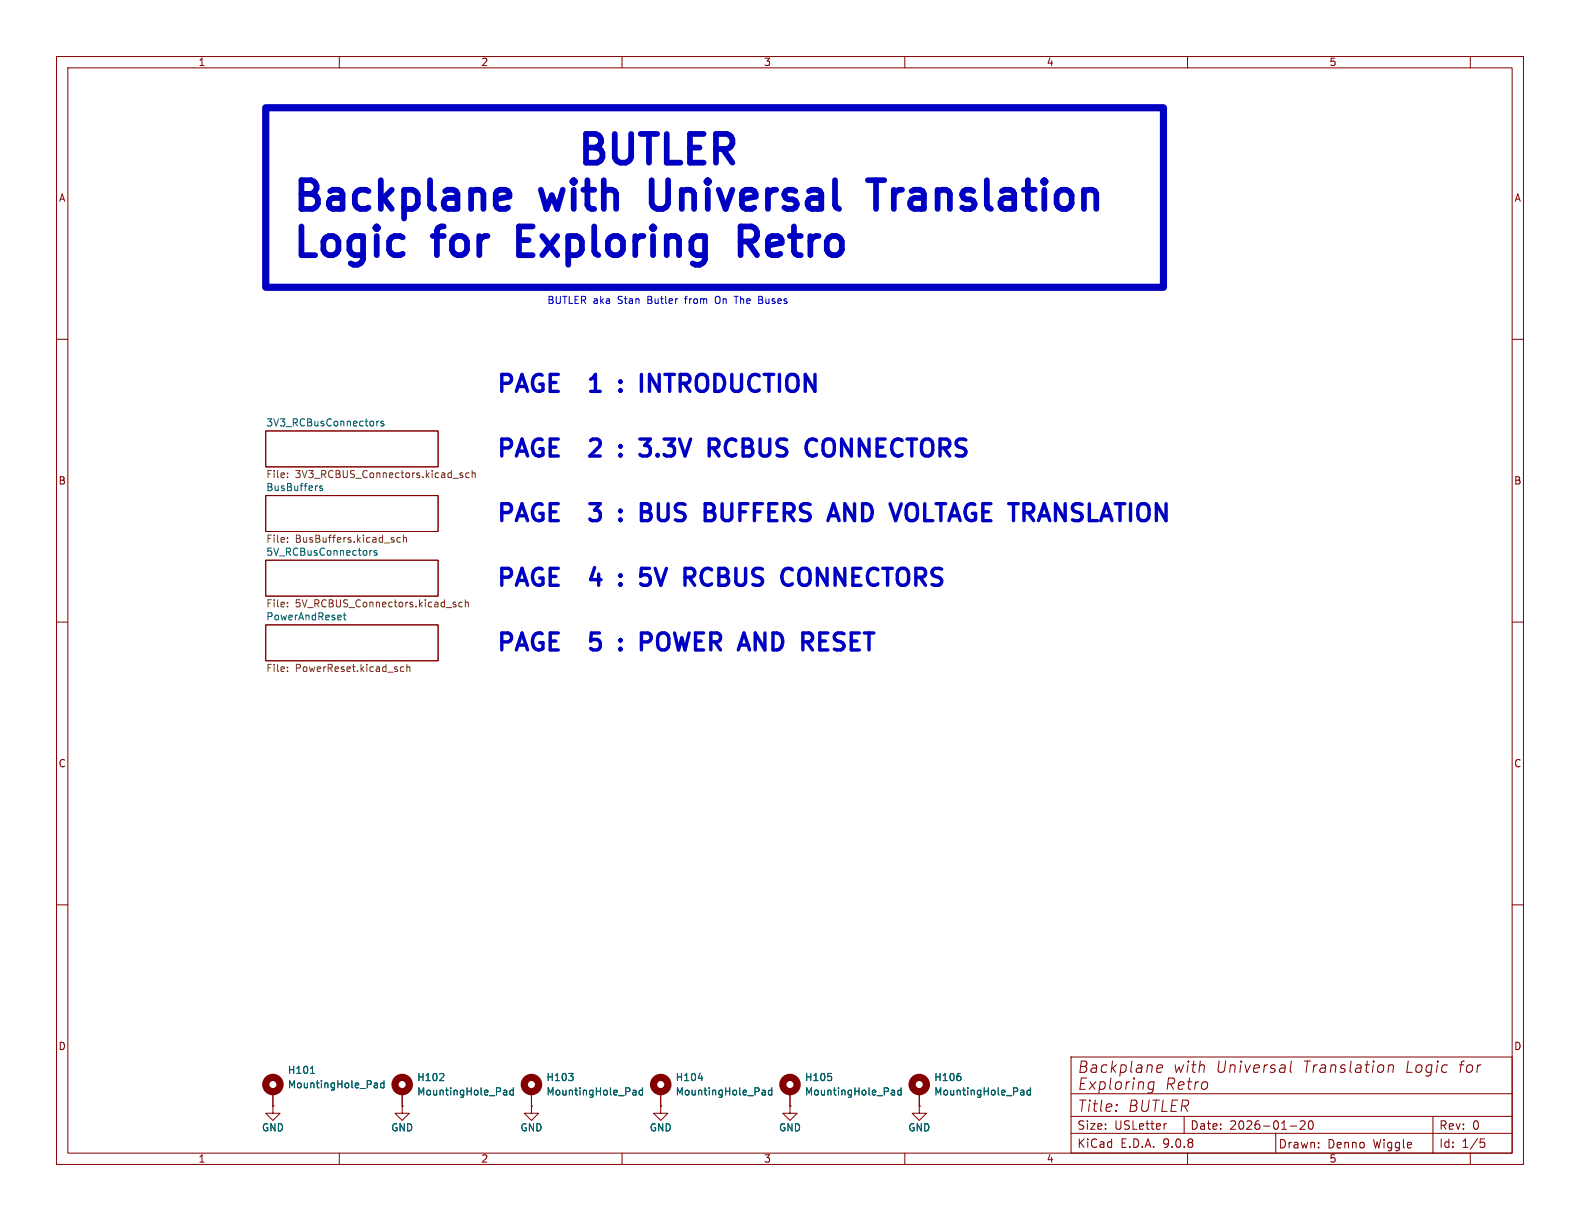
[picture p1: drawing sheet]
<svg xmlns="http://www.w3.org/2000/svg" width="279mm" height="216mm" viewBox="0 0 279 216" stroke-linecap="round" stroke-linejoin="round" font-family="sans-serif">
<g fill="none" stroke="#840000" stroke-width=".18">
<path d="M10 10h259.4v195.9h-259.4zM12 12h255.4v191.9h-255.4zM60 10v2M110 10v2M160 10v2M210 10v2M260 10v2M10 60h2M47 76.2h30.5v6.4h-30.5zM267.4 60h2M47 99.1h30.5v6.3h-30.5zM47 87.6h30.5v6.4h-30.5z"/>
<path d="M10 110h2M47 110.5h30.5v6.3h-30.5zM267.4 110h2M10 160h2M267.4 160h2M48.3 195.6v1.3h1.2l-1.2 1.2-1.3-1.2h1.3M48.3 195.6h.1M48.3 193v2.6M71.1 195.6v1.3h1.3l-1.3 1.2-1.3-1.2h1.3M71.1 195.6h.1M71.1 193v2.6M94 195.6v1.3h1.2l-1.2 1.2-1.3-1.2h1.3"/>
<path d="M94 195.6h.1M94 193v2.6M116.8 195.6v1.3h1.3l-1.3 1.2-1.2-1.2h1.2M116.8 195.6h.1M116.8 193v2.6M139.7 195.6v1.3h1.3l-1.3 1.2-1.3-1.2h1.3M139.7 195.6h.1M139.7 193v2.6M162.6 195.6v1.3h1.2l-1.2 1.2-1.3-1.2h1.3M162.6 195.6h.1M162.6 193v2.6M189.4 186.9h78v17h-78z"/>
<path d="M189.4 197.4h78M189.4 193.4h78M197.5 195.3l.1 .1-.1 .1M197.5 195.3l-.1 .1 .1 .1M197.5 195.3v.2M203.1 192.4l.2 .2 .6-.1M203.2 191.5l-.1 .2M204.1 191.3l-.2 1.6a.6 .6 0 0 1-.9 .3M204.6 189l.9-.2v-.4l-.2-.1-.6 .1-.2 .9 .3 .3 .6-.1M206.3 198.7l-.3 .1M209.4 197.4v3M228.1 199.1h1.2"/>
<path d="M228.4 187.6l-.3 1.7 .3 .3M229.9 198.3l.6-.1 .2 .1 .1 .3-.9 1.1h.9M231.5 198.3l.2-.1a.81 .81 0 0 1 .6 .6 .81 .81 0 0 1-.3 .8l-.1 .1a.81 .81 0 0 1-.4-1.4zM245.6 188.5a.49 .49 0 0 1 .8 .1l-.1 1M245.6 188.3l-.2 1.3M253.4 197.4v6.5M60 203.9v2M110 203.9v2M160 203.9v2M189.4 200.4h78M210 203.9v2M225.6 200.4v3.5"/>
<path d="M233.2 202.8v.2M233.2 202.1v.1M260 203.9v2M261.8 201.4h.7M261.9 202h.4l.3 .2-.2 .6-.5 .1"/>
</g>
<g fill="none" stroke="#006464" stroke-width=".18">
<path d="M66.6 74.5v.8M67 74.5l-.4 .2M67.8 74.5h-.3l-.2 .2 .1 .1 .4 .2v.3h-.5M57 86l-.3-.1-.2 .2 .1 .2 .4 .1v.3h-.5M65.4 97.3v.9M65.8 97.3l-.4 .3M66.6 97.4l-.3-.1-.2 .2 .1 .2 .4 .1v.3h-.5M60.7 108.8h.5M60.9 108.3v1.1l.3 .2M54.9 189.8h.7M66.3 191.5l.4 .1 .1 .7M66.8 192.3h-.5"/>
<path d="M66.8 191.8l-.5 .1M67.9 191.1v1.2M67.9 191.6l-.4-.1-.2 .2 .1 .6h.5M77.7 191.1h.8M78.4 189.9v.5M89.2 192.8h.4v.8M89.6 193.6h-.4M89.6 193.1h-.4M90.8 192.8h-.4l-.2 .2 .1 .6h.5M90.8 192.3v1.3M100.6 189.8h.7l-.4 .5M101.3 190.4v.6"/>
<path d="M112.1 192.8h.3l.1 .8M112.5 193.6h-.4M112.5 193.1h-.4M113.6 192.8h-.3l-.3 .2 .1 .6h.5M113.6 192.3v1.3M123.5 190.7h.8M134.9 192.8h.4v.8M135.3 193.6h-.4M135.3 193.1h-.4M136.5 192.8h-.4l-.2 .2 .1 .6h.5M136.5 192.3v1.3M147 190.4v.6"/>
<path d="M157.8 192.8h.3l.1 .8M158.2 193.6h-.4M158.2 193.1h-.4M159.3 192.8h-.3l-.3 .2 .2 .6h.4M159.3 192.3v1.3M169.9 190.4v.6M180.6 192.8h.3l.2 .2v.6M181.1 193.6h-.5M181.1 193.1h-.5M182.2 192.8h-.4l-.2 .2 .1 .6h.5M182.2 192.3v1.3"/>
</g>
<g fill="none" stroke="#725600" stroke-width=".18">
<path d="M50.8 83.7v.1M50.8 84.3v.2M50.8 95.1v.1M50.8 95.8v.1M70.8 95.1l-.4-.1-.2 .3 .1 .5h.5M71.3 95.2l.2-.2 .3 .1 .1 .8M71.3 94.6v1.3M81.4 84l.4 .1 .1 .2-.2 .2-.4-.1M81.4 83.7h.4M83 83.7l-.4-.1-.3 .3 .2 .5h.5M83.5 83.7l.2-.1 .3 .1v.8M83.5 83.2v1.3"/>
<path d="M50.8 107.2v.1M50.8 106.5v.2M50.8 118v.1M50.8 118.6v.1M71.4 118l-.4-.1-.2 .2 .1 .6h.5M71.9 118l.2-.1 .3 .1 .1 .7M71.9 117.5v1.2M80.3 106.9l.3 .1 .1 .1-.2 .2h-.3M80.3 106.5h.3M81.7 106.5h-.3l-.3 .2 .2 .6h.4M82.3 106.6l.2-.1h.3v.8M82.3 106v1.3"/>
</g>
<g fill="none" stroke="#840000" stroke-width="1.3">
<circle cx="48.3" cy="191.8" r="1.27"/>
<circle cx="71.1" cy="191.8" r="1.27"/>
<circle cx="94" cy="191.8" r="1.27"/>
<circle cx="116.8" cy="191.8" r="1.27"/>
<circle cx="139.7" cy="191.8" r="1.27"/>
<circle cx="162.6" cy="191.8" r="1.27"/>
</g>
<path d="M47 19.1h158.7v31.7h-158.7z" fill="none" stroke="#0000c2" stroke-width="1.3"/>
<g fill="none" stroke="#0000c2" stroke-width="1">
<path d="M55.7 32.3l-.7-.4h-1.7v5M67.3 31.9v5M76.1 31.9v4.3M88.4 33.6h1l.4 .2 .3 .5v.5l-2.4 .4M89.8 36.7l-.4 .2h-1M101.5 31.9l-.3 .2 .3 .2M101.5 31.9l.2 .2-.2 .2M101.5 31.9v.4M103.6 23.7h1.7a1.23 1.23 0 0 1 1 1.2 1.23 1.23 0 0 1-1 1.2 1.35 1.35 0 0 1 1.3 1.2 1.35 1.35 0 0 1-1 1.5h-2zM103.6 26.1h1.7M103.9 31.9v4.3M106.8 31.9v5"/>
<path d="M108.7 23.7v4.1l.5 .7 .5 .3h.9l.5-.3 .5-.7v-4.1M113.3 23.7h2.9M114.8 23.7v5.1M115.2 31.9v4.1l.3 .5M117.9 23.7v5.1h2.4M118.1 31.9v4.1M122 26.1h1.7M124.4 23.7h-2.4v5.1h2.4M125.2 31.9l-.3 .2 .3 .2M125.2 31.9l.2 .2-.2 .2M125.2 31.9v.4M129.3 24.2l-.8-.5h-1.9v5.1"/>
<path d="M147.7 31.9v4.3M154.9 31.9v5M174.5 31.9v4.3M181.8 31.9v4.3M184.7 31.9l-.3 .2 .3 .2M184.7 31.9l.2 .2-.2 .2M184.7 31.9v.4M53.3 40v5.1M91.8 42.5h1.7M94.2 40h-2.4v5.1h2.4M105.1 40v4.4M115.5 40l-.3 .3 .3 .2"/>
<path d="M131 40v5.1M132.2 42.7l1.7 2.4M133.4 42.5l-.5 .2h-1.9M140.4 40v4.4"/>
</g>
<g fill="none" stroke="#0000c2" stroke-width=".6">
<path d="M104.4 69.2h1.8M104.6 77.8l-.2 .1M104.7 66.9l-.3 .2M106 78.9l-1.7 1.7h1.9M109.7 68.9l.2 .2-.2 .1M109.7 68.9l-.1 .2 .1 .1M109.7 67.3v.3M109.7 68.9v.3M109.7 78.8v.3M109.7 67.3l.2 .2-.2 .1M109.7 67.3l-.1 .2 .1 .1M109.7 78.8l.2 .1-.2 .2"/>
<path d="M109.7 78.8l-.1 .1 .1 .2M113.1 77.6h1.9l-1 1.2M114.4 78.8l.3 .1 .3 .4v.8l-.3 .4-.3 .1M114.9 69.2v-3l1.7 3M126.1 79.2l1 1.4M127 77.9l.1 .3-.1 .7M129.3 77.6a1.64 1.64 0 0 0-.7 2.6l.2 .3 .5 .1M146.3 77.6a1.01 1.01 0 0 1 1.2 1M147.5 79.6a1.01 1.01 0 0 1-1.2 1M104.3 89.1h1.9M104.3 91.8l.4 .3M109.7 80.3v.3"/>
<path d="M109.7 90.2v.3M109.7 91.8v.3M109.7 80.3l.2 .2-.2 .1M109.7 80.3l-.1 .2 .1 .1M109.7 91.8l.2 .1-.2 .2M109.7 91.8l-.1 .1 .1 .2M109.7 90.2l.2 .1-.2 .2M109.7 90.2l-.1 .1 .1 .2M114.4 89.1a.73 .73 0 0 1 .6 .7 .73 .73 0 0 1-.6 .7 .8 .8 0 0 1 .8 .7 .8 .8 0 0 1-.6 .9M127.7 89.1v2.4l.3 .4 .3 .2h.5M149.4 89.1l1.7 3v-3M163.5 89.1v3h1.5"/>
<path d="M104.4 114.6l.2 .2M104.6 111.9l-.2 1.5 .2-.2M105.2 100.4l-.8 2.1h1.9M109.7 101.6v.3M109.7 103.2v.3M109.7 113.1v.3M109.7 114.6v.3M109.7 114.6l.2 .2-.2 .1M109.7 114.6l-.1 .2 .1 .1M109.7 113.1l.2 .1-.2 .2M109.7 113.1l-.1 .1 .1 .2M109.7 103.2l.2 .1-.2 .2"/>
<path d="M109.7 103.2l-.1 .1 .1 .2M109.7 101.6l.2 .2-.2 .1M109.7 101.6l-.1 .2 .1 .1M113.4 100.5h1.5M114.4 101.6l.3 .2 .3 .4v.7l-.3 .4-.3 .2M114.6 111.9a.81 .81 0 0 1 .6 .8 .81 .81 0 0 1-.6 .8M125 100.5a1.64 1.64 0 0 0-.7 2.6l.3 .2 .4 .2M133.6 111.9l1.7 3M142 100.5a1.01 1.01 0 0 1 1.3 1M143.3 102.5a1.01 1.01 0 0 1-1.3 1M145 114.9h1.4M145 111.9h1.4"/>
</g>
<path d="M126.7 52.5a.9 .9 0 0 0 0 1.1M129.8 52.4h.7M130.2 52.4v1.3M134.2 52.4l.5 .1M134.2 53h.4M134.6 53l.2 .1M134.7 52.9l-.1 .1M134.8 53.6l-.6 .1" fill="none" stroke="#0000c2" stroke-width=".18"/>
<g font-size="7.1" fill="#0000c2">
<text x="128.2" y="31.6">BUTLER</text>
<text x="51.4" y="39.8">Backplane</text>
<text x="96.3" y="39.8">with</text>
<text x="117.4" y="39.8">Universal</text>
<text x="158.4" y="39.8">Translation</text>
<text x="51.4" y="48">Logic</text>
<text x="77.4" y="48">for</text>
<text x="94" y="48">Exploring</text>
<text x="135.2" y="48">Retro</text>
</g>
<g font-size="4.2" fill="#0000c2">
<text x="87.6" y="69.6">PAGE</text>
<text x="105.9" y="69.6">1</text>
<text x="112.2" y="69.6">:</text>
<text x="117.1" y="69.6">INTRODUCTION</text>
<text x="87.6" y="81">PAGE</text>
<text x="105.9" y="81">2</text>
<text x="112.2" y="81">:</text>
<text x="117.1" y="81">3.3V</text>
<text x="130.3" y="81">RCBUS</text>
<text x="148.8" y="81">CONNECTORS</text>
<text x="87.6" y="92.5">PAGE</text>
<text x="105.9" y="92.5">3</text>
<text x="112.2" y="92.5">:</text>
<text x="117.1" y="92.5">BUS</text>
<text x="129.6" y="92.5">BUFFERS</text>
<text x="152.9" y="92.5">AND</text>
<text x="165.1" y="92.5">VOLTAGE TRANSLATION</text>
<text x="87.6" y="103.9">PAGE</text>
<text x="105.9" y="103.9">4</text>
<text x="112.2" y="103.9">:</text>
<text x="117.1" y="103.9">5V</text>
<text x="126" y="103.9">RCBUS</text>
<text x="144.5" y="103.9">CONNECTORS</text>
<text x="87.6" y="115.3">PAGE</text>
<text x="105.9" y="115.3">5</text>
<text x="112.2" y="115.3">:</text>
<text x="117.1" y="115.3">POWER</text>
<text x="135.9" y="115.3">AND</text>
<text x="148.1" y="115.3">RESET</text>
</g>
<g font-size="2.8" fill="#840000">
<text x="190.4" y="189.9">Backplane</text>
<text x="207.3" y="189.9">with</text>
<text x="214.9" y="189.9">Universal</text>
<text x="230.3" y="189.9">Translation</text>
<text x="248.4" y="189.9">Logic</text>
<text x="257.9" y="189.9">for</text>
<text x="190.4" y="196.8">Title:</text>
<text x="190.4" y="192.9">Exploring</text>
<text x="199.3" y="196.8">BUTLER</text>
<text x="205.9" y="192.9">Retro</text>
</g>
<g font-size="2.1" fill="#840000">
<text x="190.4" y="203.2">KiCad</text>
<text x="190.4" y="200">Size:</text>
<text x="197.1" y="200">USLetter</text>
<text x="198.1" y="203.2">E.D.A.</text>
<text x="205.7" y="203.2">9.0.8</text>
<text x="210.4" y="200">Date:</text>
<text x="217.4" y="200">2026-01-20</text>
<text x="226" y="203.3">Drawn:</text>
<text x="234.7" y="203.3">Denno</text>
<text x="242.9" y="203.3">Wiggle</text>
<text x="254.4" y="200">Rev:</text>
<text x="254.4" y="203.2">Id:</text>
<text x="258.5" y="203.2">1/5</text>
<text x="260.3" y="200">0</text>
</g>
<g font-size="1.8" fill="#840000">
<text x="35" y="11.9">1</text>
<text x="85" y="11.9">2</text>
<text x="135" y="11.9">3</text>
<text x="185" y="11.9">4</text>
<text x="235" y="11.9">5</text>
<text x="10.3" y="35.9">A</text>
<text x="267.7" y="35.9">A</text>
<text x="10.3" y="85.9">B</text>
<text x="267.7" y="85.9">B</text>
<text x="10.3" y="135.9">C</text>
<text x="267.7" y="135.9">C</text>
<text x="10.3" y="185.9">D</text>
<text x="267.7" y="185.9">D</text>
<text x="35" y="205.8">1</text>
<text x="85" y="205.8">2</text>
<text x="135" y="205.8">3</text>
<text x="185" y="205.8">4</text>
<text x="235" y="205.8">5</text>
</g>
<g font-size="1.8" fill="#0000c2">
<text x="96.7" y="54">BUTLER aka</text>
<text x="109.4" y="54">Stan</text>
<text x="114.8" y="54">Butler</text>
<text x="121.6" y="54">from</text>
<text x="127.2" y="54">On</text>
<text x="130.8" y="54">The</text>
<text x="135.2" y="54">Buses</text>
</g>
<g font-size="1.8" fill="#006464">
<text x="47" y="75.5">3V3_RCBusConnectors</text>
<text x="47" y="84.9">File:</text>
<text x="47" y="86.9">BusBuffers</text>
<text x="47" y="98.3">5V_RCBusConnectors</text>
<text x="47" y="107.7">File:</text>
<text x="47" y="109.8">PowerAndReset</text>
<text x="50.8" y="190.1">H101</text>
<text x="73.7" y="191.4">H102</text>
<text x="96.5" y="191.4">H103</text>
<text x="119.4" y="191.4">H104</text>
<text x="142.2" y="191.4">H105</text>
<text x="165.1" y="191.4">H106</text>
<text x="50.8" y="192.6">MountingHole_Pad</text>
<text x="73.7" y="193.9">MountingHole_Pad</text>
<text x="96.5" y="193.9">MountingHole_Pad</text>
<text x="119.4" y="193.9">MountingHole_Pad</text>
<text x="142.2" y="193.9">MountingHole_Pad</text>
<text x="165.1" y="193.9">MountingHole_Pad</text>
<text x="46.2" y="200.3">GND</text>
<text x="69.1" y="200.3">GND</text>
<text x="91.9" y="200.3">GND</text>
<text x="114.8" y="200.3">GND</text>
<text x="137.7" y="200.3">GND</text>
<text x="160.5" y="200.3">GND</text>
</g>
<g font-size="1.8" fill="#725600">
<text x="52.2" y="84.9">3V3_RCBUS_Connectors.kicad_sch</text>
<text x="47" y="96.3">File:</text>
<text x="52.2" y="96.3">BusBuffers.kicad_sch</text>
<text x="52.2" y="107.7">5V_RCBUS_Connectors.kicad_sch</text>
<text x="47" y="119.2">File:</text>
<text x="52.2" y="119.2">PowerReset.kicad_sch</text>
</g>
</svg>
